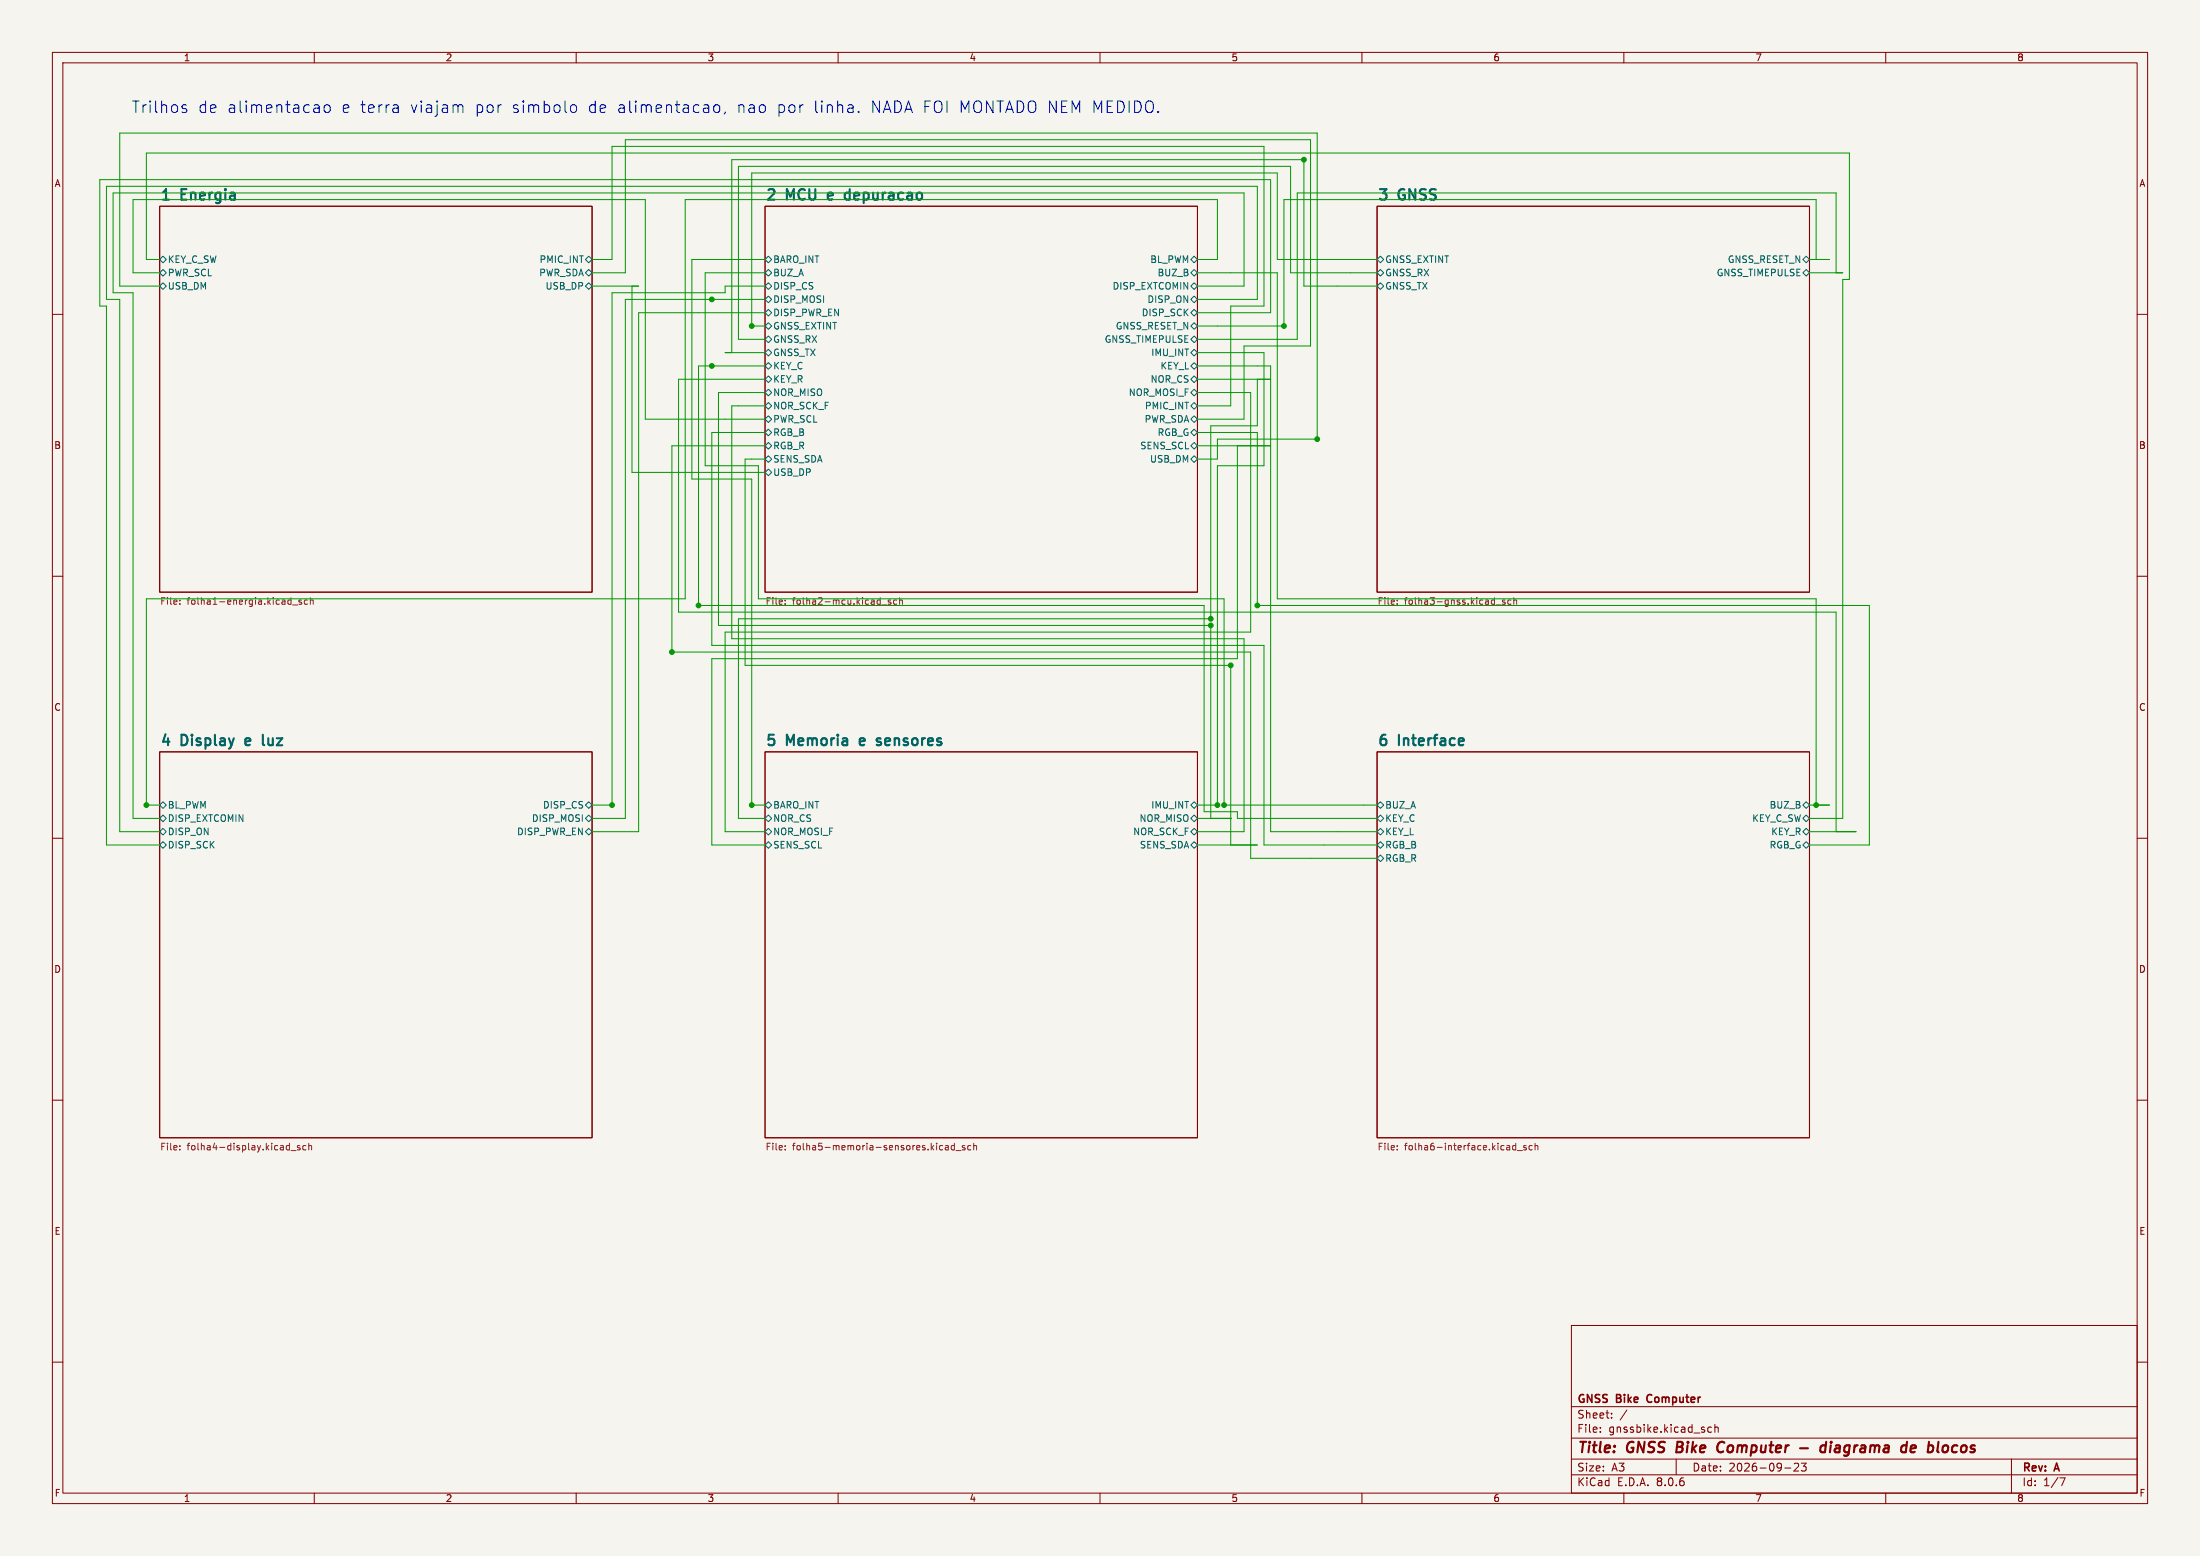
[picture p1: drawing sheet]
(kicad_sch
 (version 20231120)
 (generator "eeschema")
 (generator_version "8.0")
 (paper "A3")
 (title_block
  (title "GNSS Bike Computer - diagrama de blocos")
  (date "2026-09-23")
  (rev "A")
  (company "GNSS Bike Computer"))
 (lib_symbols)
 (sheet
  (at 30.480 39.370)
  (size 82.550 73.660)
  (stroke (width 0.2) (type solid))
  (fill (color 0 0 0 0.0000))
  (property "Sheetname" "1 Energia" (at 30.480 38.370 0) (effects (font (size 2.0 2.0) (bold yes)) (justify left bottom)))
  (property "Sheetfile" "folha1-energia.kicad_sch" (at 30.480 114.030 0) (effects (font (size 1.27 1.27)) (justify left top)))
  (pin "KEY_C_SW" bidirectional (at 30.480 49.530 180) (effects (font (size 1.27 1.27)) (justify left)))
  (pin "PMIC_INT" bidirectional (at 113.030 49.530 0) (effects (font (size 1.27 1.27)) (justify right)))
  (pin "PWR_SCL" bidirectional (at 30.480 52.070 180) (effects (font (size 1.27 1.27)) (justify left)))
  (pin "PWR_SDA" bidirectional (at 113.030 52.070 0) (effects (font (size 1.27 1.27)) (justify right)))
  (pin "USB_DM" bidirectional (at 30.480 54.610 180) (effects (font (size 1.27 1.27)) (justify left)))
  (pin "USB_DP" bidirectional (at 113.030 54.610 0) (effects (font (size 1.27 1.27)) (justify right))))
 (sheet
  (at 146.050 39.370)
  (size 82.550 73.660)
  (stroke (width 0.2) (type solid))
  (fill (color 0 0 0 0.0000))
  (property "Sheetname" "2 MCU e depuracao" (at 146.050 38.370 0) (effects (font (size 2.0 2.0) (bold yes)) (justify left bottom)))
  (property "Sheetfile" "folha2-mcu.kicad_sch" (at 146.050 114.030 0) (effects (font (size 1.27 1.27)) (justify left top)))
  (pin "BARO_INT" bidirectional (at 146.050 49.530 180) (effects (font (size 1.27 1.27)) (justify left)))
  (pin "BL_PWM" bidirectional (at 228.600 49.530 0) (effects (font (size 1.27 1.27)) (justify right)))
  (pin "BUZ_A" bidirectional (at 146.050 52.070 180) (effects (font (size 1.27 1.27)) (justify left)))
  (pin "BUZ_B" bidirectional (at 228.600 52.070 0) (effects (font (size 1.27 1.27)) (justify right)))
  (pin "DISP_CS" bidirectional (at 146.050 54.610 180) (effects (font (size 1.27 1.27)) (justify left)))
  (pin "DISP_EXTCOMIN" bidirectional (at 228.600 54.610 0) (effects (font (size 1.27 1.27)) (justify right)))
  (pin "DISP_MOSI" bidirectional (at 146.050 57.150 180) (effects (font (size 1.27 1.27)) (justify left)))
  (pin "DISP_ON" bidirectional (at 228.600 57.150 0) (effects (font (size 1.27 1.27)) (justify right)))
  (pin "DISP_PWR_EN" bidirectional (at 146.050 59.690 180) (effects (font (size 1.27 1.27)) (justify left)))
  (pin "DISP_SCK" bidirectional (at 228.600 59.690 0) (effects (font (size 1.27 1.27)) (justify right)))
  (pin "GNSS_EXTINT" bidirectional (at 146.050 62.230 180) (effects (font (size 1.27 1.27)) (justify left)))
  (pin "GNSS_RESET_N" bidirectional (at 228.600 62.230 0) (effects (font (size 1.27 1.27)) (justify right)))
  (pin "GNSS_RX" bidirectional (at 146.050 64.770 180) (effects (font (size 1.27 1.27)) (justify left)))
  (pin "GNSS_TIMEPULSE" bidirectional (at 228.600 64.770 0) (effects (font (size 1.27 1.27)) (justify right)))
  (pin "GNSS_TX" bidirectional (at 146.050 67.310 180) (effects (font (size 1.27 1.27)) (justify left)))
  (pin "IMU_INT" bidirectional (at 228.600 67.310 0) (effects (font (size 1.27 1.27)) (justify right)))
  (pin "KEY_C" bidirectional (at 146.050 69.850 180) (effects (font (size 1.27 1.27)) (justify left)))
  (pin "KEY_L" bidirectional (at 228.600 69.850 0) (effects (font (size 1.27 1.27)) (justify right)))
  (pin "KEY_R" bidirectional (at 146.050 72.390 180) (effects (font (size 1.27 1.27)) (justify left)))
  (pin "NOR_CS" bidirectional (at 228.600 72.390 0) (effects (font (size 1.27 1.27)) (justify right)))
  (pin "NOR_MISO" bidirectional (at 146.050 74.930 180) (effects (font (size 1.27 1.27)) (justify left)))
  (pin "NOR_MOSI_F" bidirectional (at 228.600 74.930 0) (effects (font (size 1.27 1.27)) (justify right)))
  (pin "NOR_SCK_F" bidirectional (at 146.050 77.470 180) (effects (font (size 1.27 1.27)) (justify left)))
  (pin "PMIC_INT" bidirectional (at 228.600 77.470 0) (effects (font (size 1.27 1.27)) (justify right)))
  (pin "PWR_SCL" bidirectional (at 146.050 80.010 180) (effects (font (size 1.27 1.27)) (justify left)))
  (pin "PWR_SDA" bidirectional (at 228.600 80.010 0) (effects (font (size 1.27 1.27)) (justify right)))
  (pin "RGB_B" bidirectional (at 146.050 82.550 180) (effects (font (size 1.27 1.27)) (justify left)))
  (pin "RGB_G" bidirectional (at 228.600 82.550 0) (effects (font (size 1.27 1.27)) (justify right)))
  (pin "RGB_R" bidirectional (at 146.050 85.090 180) (effects (font (size 1.27 1.27)) (justify left)))
  (pin "SENS_SCL" bidirectional (at 228.600 85.090 0) (effects (font (size 1.27 1.27)) (justify right)))
  (pin "SENS_SDA" bidirectional (at 146.050 87.630 180) (effects (font (size 1.27 1.27)) (justify left)))
  (pin "USB_DM" bidirectional (at 228.600 87.630 0) (effects (font (size 1.27 1.27)) (justify right)))
  (pin "USB_DP" bidirectional (at 146.050 90.170 180) (effects (font (size 1.27 1.27)) (justify left))))
 (sheet
  (at 262.890 39.370)
  (size 82.550 73.660)
  (stroke (width 0.2) (type solid))
  (fill (color 0 0 0 0.0000))
  (property "Sheetname" "3 GNSS" (at 262.890 38.370 0) (effects (font (size 2.0 2.0) (bold yes)) (justify left bottom)))
  (property "Sheetfile" "folha3-gnss.kicad_sch" (at 262.890 114.030 0) (effects (font (size 1.27 1.27)) (justify left top)))
  (pin "GNSS_EXTINT" bidirectional (at 262.890 49.530 180) (effects (font (size 1.27 1.27)) (justify left)))
  (pin "GNSS_RESET_N" bidirectional (at 345.440 49.530 0) (effects (font (size 1.27 1.27)) (justify right)))
  (pin "GNSS_RX" bidirectional (at 262.890 52.070 180) (effects (font (size 1.27 1.27)) (justify left)))
  (pin "GNSS_TIMEPULSE" bidirectional (at 345.440 52.070 0) (effects (font (size 1.27 1.27)) (justify right)))
  (pin "GNSS_TX" bidirectional (at 262.890 54.610 180) (effects (font (size 1.27 1.27)) (justify left))))
 (sheet
  (at 30.480 143.510)
  (size 82.550 73.660)
  (stroke (width 0.2) (type solid))
  (fill (color 0 0 0 0.0000))
  (property "Sheetname" "4 Display e luz" (at 30.480 142.510 0) (effects (font (size 2.0 2.0) (bold yes)) (justify left bottom)))
  (property "Sheetfile" "folha4-display.kicad_sch" (at 30.480 218.170 0) (effects (font (size 1.27 1.27)) (justify left top)))
  (pin "BL_PWM" bidirectional (at 30.480 153.670 180) (effects (font (size 1.27 1.27)) (justify left)))
  (pin "DISP_CS" bidirectional (at 113.030 153.670 0) (effects (font (size 1.27 1.27)) (justify right)))
  (pin "DISP_EXTCOMIN" bidirectional (at 30.480 156.210 180) (effects (font (size 1.27 1.27)) (justify left)))
  (pin "DISP_MOSI" bidirectional (at 113.030 156.210 0) (effects (font (size 1.27 1.27)) (justify right)))
  (pin "DISP_ON" bidirectional (at 30.480 158.750 180) (effects (font (size 1.27 1.27)) (justify left)))
  (pin "DISP_PWR_EN" bidirectional (at 113.030 158.750 0) (effects (font (size 1.27 1.27)) (justify right)))
  (pin "DISP_SCK" bidirectional (at 30.480 161.290 180) (effects (font (size 1.27 1.27)) (justify left))))
 (sheet
  (at 146.050 143.510)
  (size 82.550 73.660)
  (stroke (width 0.2) (type solid))
  (fill (color 0 0 0 0.0000))
  (property "Sheetname" "5 Memoria e sensores" (at 146.050 142.510 0) (effects (font (size 2.0 2.0) (bold yes)) (justify left bottom)))
  (property "Sheetfile" "folha5-memoria-sensores.kicad_sch" (at 146.050 218.170 0) (effects (font (size 1.27 1.27)) (justify left top)))
  (pin "BARO_INT" bidirectional (at 146.050 153.670 180) (effects (font (size 1.27 1.27)) (justify left)))
  (pin "IMU_INT" bidirectional (at 228.600 153.670 0) (effects (font (size 1.27 1.27)) (justify right)))
  (pin "NOR_CS" bidirectional (at 146.050 156.210 180) (effects (font (size 1.27 1.27)) (justify left)))
  (pin "NOR_MISO" bidirectional (at 228.600 156.210 0) (effects (font (size 1.27 1.27)) (justify right)))
  (pin "NOR_MOSI_F" bidirectional (at 146.050 158.750 180) (effects (font (size 1.27 1.27)) (justify left)))
  (pin "NOR_SCK_F" bidirectional (at 228.600 158.750 0) (effects (font (size 1.27 1.27)) (justify right)))
  (pin "SENS_SCL" bidirectional (at 146.050 161.290 180) (effects (font (size 1.27 1.27)) (justify left)))
  (pin "SENS_SDA" bidirectional (at 228.600 161.290 0) (effects (font (size 1.27 1.27)) (justify right))))
 (sheet
  (at 262.890 143.510)
  (size 82.550 73.660)
  (stroke (width 0.2) (type solid))
  (fill (color 0 0 0 0.0000))
  (property "Sheetname" "6 Interface" (at 262.890 142.510 0) (effects (font (size 2.0 2.0) (bold yes)) (justify left bottom)))
  (property "Sheetfile" "folha6-interface.kicad_sch" (at 262.890 218.170 0) (effects (font (size 1.27 1.27)) (justify left top)))
  (pin "BUZ_A" bidirectional (at 262.890 153.670 180) (effects (font (size 1.27 1.27)) (justify left)))
  (pin "BUZ_B" bidirectional (at 345.440 153.670 0) (effects (font (size 1.27 1.27)) (justify right)))
  (pin "KEY_C" bidirectional (at 262.890 156.210 180) (effects (font (size 1.27 1.27)) (justify left)))
  (pin "KEY_C_SW" bidirectional (at 345.440 156.210 0) (effects (font (size 1.27 1.27)) (justify right)))
  (pin "KEY_L" bidirectional (at 262.890 158.750 180) (effects (font (size 1.27 1.27)) (justify left)))
  (pin "KEY_R" bidirectional (at 345.440 158.750 0) (effects (font (size 1.27 1.27)) (justify right)))
  (pin "RGB_B" bidirectional (at 262.890 161.290 180) (effects (font (size 1.27 1.27)) (justify left)))
  (pin "RGB_G" bidirectional (at 345.440 161.290 0) (effects (font (size 1.27 1.27)) (justify right)))
  (pin "RGB_R" bidirectional (at 262.890 163.830 180) (effects (font (size 1.27 1.27)) (justify left))))
 (wire
  (pts (xy 30.480 49.530) (xy 27.940 49.530))
  (stroke (width 0) (type default)))
 (wire
  (pts (xy 113.030 49.530) (xy 116.840 49.530))
  (stroke (width 0) (type default)))
 (wire
  (pts (xy 30.480 52.070) (xy 25.400 52.070))
  (stroke (width 0) (type default)))
 (wire
  (pts (xy 113.030 52.070) (xy 119.380 52.070))
  (stroke (width 0) (type default)))
 (wire
  (pts (xy 30.480 54.610) (xy 22.860 54.610))
  (stroke (width 0) (type default)))
 (wire
  (pts (xy 113.030 54.610) (xy 121.920 54.610))
  (stroke (width 0) (type default)))
 (wire
  (pts (xy 146.050 49.530) (xy 143.510 49.530))
  (stroke (width 0) (type default)))
 (wire
  (pts (xy 228.600 49.530) (xy 232.410 49.530))
  (stroke (width 0) (type default)))
 (wire
  (pts (xy 146.050 52.070) (xy 140.970 52.070))
  (stroke (width 0) (type default)))
 (wire
  (pts (xy 228.600 52.070) (xy 234.950 52.070))
  (stroke (width 0) (type default)))
 (wire
  (pts (xy 146.050 54.610) (xy 138.430 54.610))
  (stroke (width 0) (type default)))
 (wire
  (pts (xy 228.600 54.610) (xy 237.490 54.610))
  (stroke (width 0) (type default)))
 (wire
  (pts (xy 146.050 57.150) (xy 135.890 57.150))
  (stroke (width 0) (type default)))
 (wire
  (pts (xy 228.600 57.150) (xy 240.030 57.150))
  (stroke (width 0) (type default)))
 (wire
  (pts (xy 146.050 59.690) (xy 133.350 59.690))
  (stroke (width 0) (type default)))
 (wire
  (pts (xy 228.600 59.690) (xy 242.570 59.690))
  (stroke (width 0) (type default)))
 (wire
  (pts (xy 146.050 62.230) (xy 143.510 62.230))
  (stroke (width 0) (type default)))
 (wire
  (pts (xy 228.600 62.230) (xy 232.410 62.230))
  (stroke (width 0) (type default)))
 (wire
  (pts (xy 146.050 64.770) (xy 140.970 64.770))
  (stroke (width 0) (type default)))
 (wire
  (pts (xy 228.600 64.770) (xy 234.950 64.770))
  (stroke (width 0) (type default)))
 (wire
  (pts (xy 146.050 67.310) (xy 138.430 67.310))
  (stroke (width 0) (type default)))
 (wire
  (pts (xy 228.600 67.310) (xy 237.490 67.310))
  (stroke (width 0) (type default)))
 (wire
  (pts (xy 146.050 69.850) (xy 135.890 69.850))
  (stroke (width 0) (type default)))
 (wire
  (pts (xy 228.600 69.850) (xy 240.030 69.850))
  (stroke (width 0) (type default)))
 (wire
  (pts (xy 146.050 72.390) (xy 133.350 72.390))
  (stroke (width 0) (type default)))
 (wire
  (pts (xy 228.600 72.390) (xy 242.570 72.390))
  (stroke (width 0) (type default)))
 (wire
  (pts (xy 146.050 74.930) (xy 143.510 74.930))
  (stroke (width 0) (type default)))
 (wire
  (pts (xy 228.600 74.930) (xy 232.410 74.930))
  (stroke (width 0) (type default)))
 (wire
  (pts (xy 146.050 77.470) (xy 140.970 77.470))
  (stroke (width 0) (type default)))
 (wire
  (pts (xy 228.600 77.470) (xy 234.950 77.470))
  (stroke (width 0) (type default)))
 (wire
  (pts (xy 146.050 80.010) (xy 138.430 80.010))
  (stroke (width 0) (type default)))
 (wire
  (pts (xy 228.600 80.010) (xy 237.490 80.010))
  (stroke (width 0) (type default)))
 (wire
  (pts (xy 146.050 82.550) (xy 135.890 82.550))
  (stroke (width 0) (type default)))
 (wire
  (pts (xy 228.600 82.550) (xy 240.030 82.550))
  (stroke (width 0) (type default)))
 (wire
  (pts (xy 146.050 85.090) (xy 133.350 85.090))
  (stroke (width 0) (type default)))
 (wire
  (pts (xy 228.600 85.090) (xy 242.570 85.090))
  (stroke (width 0) (type default)))
 (wire
  (pts (xy 146.050 87.630) (xy 143.510 87.630))
  (stroke (width 0) (type default)))
 (wire
  (pts (xy 228.600 87.630) (xy 232.410 87.630))
  (stroke (width 0) (type default)))
 (wire
  (pts (xy 146.050 90.170) (xy 140.970 90.170))
  (stroke (width 0) (type default)))
 (wire
  (pts (xy 262.890 49.530) (xy 260.350 49.530))
  (stroke (width 0) (type default)))
 (wire
  (pts (xy 345.440 49.530) (xy 349.250 49.530))
  (stroke (width 0) (type default)))
 (wire
  (pts (xy 262.890 52.070) (xy 257.810 52.070))
  (stroke (width 0) (type default)))
 (wire
  (pts (xy 345.440 52.070) (xy 351.790 52.070))
  (stroke (width 0) (type default)))
 (wire
  (pts (xy 262.890 54.610) (xy 255.270 54.610))
  (stroke (width 0) (type default)))
 (wire
  (pts (xy 30.480 153.670) (xy 27.940 153.670))
  (stroke (width 0) (type default)))
 (wire
  (pts (xy 113.030 153.670) (xy 116.840 153.670))
  (stroke (width 0) (type default)))
 (wire
  (pts (xy 30.480 156.210) (xy 25.400 156.210))
  (stroke (width 0) (type default)))
 (wire
  (pts (xy 113.030 156.210) (xy 119.380 156.210))
  (stroke (width 0) (type default)))
 (wire
  (pts (xy 30.480 158.750) (xy 22.860 158.750))
  (stroke (width 0) (type default)))
 (wire
  (pts (xy 113.030 158.750) (xy 121.920 158.750))
  (stroke (width 0) (type default)))
 (wire
  (pts (xy 30.480 161.290) (xy 20.320 161.290))
  (stroke (width 0) (type default)))
 (wire
  (pts (xy 146.050 153.670) (xy 143.510 153.670))
  (stroke (width 0) (type default)))
 (wire
  (pts (xy 228.600 153.670) (xy 232.410 153.670))
  (stroke (width 0) (type default)))
 (wire
  (pts (xy 146.050 156.210) (xy 140.970 156.210))
  (stroke (width 0) (type default)))
 (wire
  (pts (xy 228.600 156.210) (xy 234.950 156.210))
  (stroke (width 0) (type default)))
 (wire
  (pts (xy 146.050 158.750) (xy 138.430 158.750))
  (stroke (width 0) (type default)))
 (wire
  (pts (xy 228.600 158.750) (xy 237.490 158.750))
  (stroke (width 0) (type default)))
 (wire
  (pts (xy 146.050 161.290) (xy 135.890 161.290))
  (stroke (width 0) (type default)))
 (wire
  (pts (xy 228.600 161.290) (xy 240.030 161.290))
  (stroke (width 0) (type default)))
 (wire
  (pts (xy 262.890 153.670) (xy 260.350 153.670))
  (stroke (width 0) (type default)))
 (wire
  (pts (xy 345.440 153.670) (xy 349.250 153.670))
  (stroke (width 0) (type default)))
 (wire
  (pts (xy 262.890 156.210) (xy 257.810 156.210))
  (stroke (width 0) (type default)))
 (wire
  (pts (xy 345.440 156.210) (xy 351.790 156.210))
  (stroke (width 0) (type default)))
 (wire
  (pts (xy 262.890 158.750) (xy 255.270 158.750))
  (stroke (width 0) (type default)))
 (wire
  (pts (xy 345.440 158.750) (xy 354.330 158.750))
  (stroke (width 0) (type default)))
 (wire
  (pts (xy 262.890 161.290) (xy 252.730 161.290))
  (stroke (width 0) (type default)))
 (wire
  (pts (xy 345.440 161.290) (xy 356.870 161.290))
  (stroke (width 0) (type default)))
 (wire
  (pts (xy 262.890 163.830) (xy 250.190 163.830))
  (stroke (width 0) (type default)))
 (wire
  (pts (xy 143.510 91.440) (xy 143.510 153.670))
  (stroke (width 0) (type default)))
 (wire
  (pts (xy 143.510 153.670) (xy 143.510 153.670))
  (stroke (width 0) (type default)))
 (wire
  (pts (xy 132.080 91.440) (xy 143.510 91.440))
  (stroke (width 0) (type default)))
 (wire
  (pts (xy 132.080 49.530) (xy 132.080 91.440))
  (stroke (width 0) (type default)))
 (wire
  (pts (xy 132.080 49.530) (xy 143.510 49.530))
  (stroke (width 0) (type default)))
 (wire
  (pts (xy 27.940 114.300) (xy 27.940 153.670))
  (stroke (width 0) (type default)))
 (wire
  (pts (xy 27.940 153.670) (xy 27.940 153.670))
  (stroke (width 0) (type default)))
 (wire
  (pts (xy 27.940 114.300) (xy 130.810 114.300))
  (stroke (width 0) (type default)))
 (wire
  (pts (xy 130.810 38.100) (xy 130.810 114.300))
  (stroke (width 0) (type default)))
 (wire
  (pts (xy 130.810 38.100) (xy 232.410 38.100))
  (stroke (width 0) (type default)))
 (wire
  (pts (xy 232.410 38.100) (xy 232.410 49.530))
  (stroke (width 0) (type default)))
 (wire
  (pts (xy 233.680 153.670) (xy 260.350 153.670))
  (stroke (width 0) (type default)))
 (wire
  (pts (xy 233.680 114.300) (xy 233.680 153.670))
  (stroke (width 0) (type default)))
 (wire
  (pts (xy 233.680 153.670) (xy 233.680 153.670))
  (stroke (width 0) (type default)))
 (wire
  (pts (xy 144.780 114.300) (xy 233.680 114.300))
  (stroke (width 0) (type default)))
 (wire
  (pts (xy 144.780 88.900) (xy 144.780 114.300))
  (stroke (width 0) (type default)))
 (wire
  (pts (xy 134.620 88.900) (xy 144.780 88.900))
  (stroke (width 0) (type default)))
 (wire
  (pts (xy 134.620 52.070) (xy 134.620 88.900))
  (stroke (width 0) (type default)))
 (wire
  (pts (xy 134.620 52.070) (xy 140.970 52.070))
  (stroke (width 0) (type default)))
 (wire
  (pts (xy 346.710 153.670) (xy 349.250 153.670))
  (stroke (width 0) (type default)))
 (wire
  (pts (xy 346.710 114.300) (xy 346.710 153.670))
  (stroke (width 0) (type default)))
 (wire
  (pts (xy 346.710 153.670) (xy 346.710 153.670))
  (stroke (width 0) (type default)))
 (wire
  (pts (xy 243.840 114.300) (xy 346.710 114.300))
  (stroke (width 0) (type default)))
 (wire
  (pts (xy 243.840 52.070) (xy 243.840 114.300))
  (stroke (width 0) (type default)))
 (wire
  (pts (xy 234.950 52.070) (xy 243.840 52.070))
  (stroke (width 0) (type default)))
 (wire
  (pts (xy 116.840 55.880) (xy 116.840 153.670))
  (stroke (width 0) (type default)))
 (wire
  (pts (xy 116.840 153.670) (xy 116.840 153.670))
  (stroke (width 0) (type default)))
 (wire
  (pts (xy 116.840 55.880) (xy 138.430 55.880))
  (stroke (width 0) (type default)))
 (wire
  (pts (xy 138.430 54.610) (xy 138.430 55.880))
  (stroke (width 0) (type default)))
 (wire
  (pts (xy 25.400 55.880) (xy 25.400 156.210))
  (stroke (width 0) (type default)))
 (wire
  (pts (xy 21.590 55.880) (xy 25.400 55.880))
  (stroke (width 0) (type default)))
 (wire
  (pts (xy 21.590 36.830) (xy 21.590 55.880))
  (stroke (width 0) (type default)))
 (wire
  (pts (xy 21.590 36.830) (xy 237.490 36.830))
  (stroke (width 0) (type default)))
 (wire
  (pts (xy 237.490 36.830) (xy 237.490 54.610))
  (stroke (width 0) (type default)))
 (wire
  (pts (xy 119.380 57.150) (xy 119.380 156.210))
  (stroke (width 0) (type default)))
 (wire
  (pts (xy 119.380 57.150) (xy 135.890 57.150))
  (stroke (width 0) (type default)))
 (wire
  (pts (xy 135.890 57.150) (xy 135.890 57.150))
  (stroke (width 0) (type default)))
 (wire
  (pts (xy 22.860 57.150) (xy 22.860 158.750))
  (stroke (width 0) (type default)))
 (wire
  (pts (xy 20.320 57.150) (xy 22.860 57.150))
  (stroke (width 0) (type default)))
 (wire
  (pts (xy 20.320 35.560) (xy 20.320 57.150))
  (stroke (width 0) (type default)))
 (wire
  (pts (xy 20.320 35.560) (xy 240.030 35.560))
  (stroke (width 0) (type default)))
 (wire
  (pts (xy 240.030 35.560) (xy 240.030 57.150))
  (stroke (width 0) (type default)))
 (wire
  (pts (xy 121.920 59.690) (xy 121.920 158.750))
  (stroke (width 0) (type default)))
 (wire
  (pts (xy 121.920 59.690) (xy 133.350 59.690))
  (stroke (width 0) (type default)))
 (wire
  (pts (xy 20.320 58.420) (xy 20.320 161.290))
  (stroke (width 0) (type default)))
 (wire
  (pts (xy 19.050 58.420) (xy 20.320 58.420))
  (stroke (width 0) (type default)))
 (wire
  (pts (xy 19.050 34.290) (xy 19.050 58.420))
  (stroke (width 0) (type default)))
 (wire
  (pts (xy 19.050 34.290) (xy 242.570 34.290))
  (stroke (width 0) (type default)))
 (wire
  (pts (xy 242.570 34.290) (xy 242.570 59.690))
  (stroke (width 0) (type default)))
 (wire
  (pts (xy 243.840 49.530) (xy 260.350 49.530))
  (stroke (width 0) (type default)))
 (wire
  (pts (xy 243.840 33.020) (xy 243.840 49.530))
  (stroke (width 0) (type default)))
 (wire
  (pts (xy 143.510 33.020) (xy 243.840 33.020))
  (stroke (width 0) (type default)))
 (wire
  (pts (xy 143.510 33.020) (xy 143.510 62.230))
  (stroke (width 0) (type default)))
 (wire
  (pts (xy 143.510 62.230) (xy 143.510 62.230))
  (stroke (width 0) (type default)))
 (wire
  (pts (xy 346.710 49.530) (xy 349.250 49.530))
  (stroke (width 0) (type default)))
 (wire
  (pts (xy 346.710 38.100) (xy 346.710 49.530))
  (stroke (width 0) (type default)))
 (wire
  (pts (xy 245.110 38.100) (xy 346.710 38.100))
  (stroke (width 0) (type default)))
 (wire
  (pts (xy 245.110 38.100) (xy 245.110 62.230))
  (stroke (width 0) (type default)))
 (wire
  (pts (xy 245.110 62.230) (xy 245.110 62.230))
  (stroke (width 0) (type default)))
 (wire
  (pts (xy 232.410 62.230) (xy 245.110 62.230))
  (stroke (width 0) (type default)))
 (wire
  (pts (xy 246.380 52.070) (xy 257.810 52.070))
  (stroke (width 0) (type default)))
 (wire
  (pts (xy 246.380 31.750) (xy 246.380 52.070))
  (stroke (width 0) (type default)))
 (wire
  (pts (xy 140.970 31.750) (xy 246.380 31.750))
  (stroke (width 0) (type default)))
 (wire
  (pts (xy 140.970 31.750) (xy 140.970 64.770))
  (stroke (width 0) (type default)))
 (wire
  (pts (xy 350.520 52.070) (xy 351.790 52.070))
  (stroke (width 0) (type default)))
 (wire
  (pts (xy 350.520 36.830) (xy 350.520 52.070))
  (stroke (width 0) (type default)))
 (wire
  (pts (xy 247.650 36.830) (xy 350.520 36.830))
  (stroke (width 0) (type default)))
 (wire
  (pts (xy 247.650 36.830) (xy 247.650 64.770))
  (stroke (width 0) (type default)))
 (wire
  (pts (xy 234.950 64.770) (xy 247.650 64.770))
  (stroke (width 0) (type default)))
 (wire
  (pts (xy 248.920 54.610) (xy 255.270 54.610))
  (stroke (width 0) (type default)))
 (wire
  (pts (xy 248.920 30.480) (xy 248.920 54.610))
  (stroke (width 0) (type default)))
 (wire
  (pts (xy 139.700 30.480) (xy 248.920 30.480))
  (stroke (width 0) (type default)))
 (wire
  (pts (xy 248.920 30.480) (xy 248.920 30.480))
  (stroke (width 0) (type default)))
 (wire
  (pts (xy 139.700 30.480) (xy 139.700 67.310))
  (stroke (width 0) (type default)))
 (wire
  (pts (xy 138.430 67.310) (xy 139.700 67.310))
  (stroke (width 0) (type default)))
 (wire
  (pts (xy 232.410 88.900) (xy 232.410 153.670))
  (stroke (width 0) (type default)))
 (wire
  (pts (xy 232.410 153.670) (xy 232.410 153.670))
  (stroke (width 0) (type default)))
 (wire
  (pts (xy 232.410 88.900) (xy 241.300 88.900))
  (stroke (width 0) (type default)))
 (wire
  (pts (xy 241.300 67.310) (xy 241.300 88.900))
  (stroke (width 0) (type default)))
 (wire
  (pts (xy 237.490 67.310) (xy 241.300 67.310))
  (stroke (width 0) (type default)))
 (wire
  (pts (xy 236.220 156.210) (xy 257.810 156.210))
  (stroke (width 0) (type default)))
 (wire
  (pts (xy 236.220 154.940) (xy 236.220 156.210))
  (stroke (width 0) (type default)))
 (wire
  (pts (xy 229.870 154.940) (xy 236.220 154.940))
  (stroke (width 0) (type default)))
 (wire
  (pts (xy 229.870 115.570) (xy 229.870 154.940))
  (stroke (width 0) (type default)))
 (wire
  (pts (xy 133.350 115.570) (xy 229.870 115.570))
  (stroke (width 0) (type default)))
 (wire
  (pts (xy 133.350 69.850) (xy 133.350 115.570))
  (stroke (width 0) (type default)))
 (wire
  (pts (xy 133.350 115.570) (xy 133.350 115.570))
  (stroke (width 0) (type default)))
 (wire
  (pts (xy 133.350 69.850) (xy 135.890 69.850))
  (stroke (width 0) (type default)))
 (wire
  (pts (xy 135.890 69.850) (xy 135.890 69.850))
  (stroke (width 0) (type default)))
 (wire
  (pts (xy 351.790 53.340) (xy 351.790 156.210))
  (stroke (width 0) (type default)))
 (wire
  (pts (xy 351.790 53.340) (xy 353.060 53.340))
  (stroke (width 0) (type default)))
 (wire
  (pts (xy 353.060 29.210) (xy 353.060 53.340))
  (stroke (width 0) (type default)))
 (wire
  (pts (xy 27.940 29.210) (xy 353.060 29.210))
  (stroke (width 0) (type default)))
 (wire
  (pts (xy 27.940 29.210) (xy 27.940 49.530))
  (stroke (width 0) (type default)))
 (wire
  (pts (xy 242.570 158.750) (xy 255.270 158.750))
  (stroke (width 0) (type default)))
 (wire
  (pts (xy 242.570 69.850) (xy 242.570 158.750))
  (stroke (width 0) (type default)))
 (wire
  (pts (xy 240.030 69.850) (xy 242.570 69.850))
  (stroke (width 0) (type default)))
 (wire
  (pts (xy 350.520 158.750) (xy 354.330 158.750))
  (stroke (width 0) (type default)))
 (wire
  (pts (xy 350.520 116.840) (xy 350.520 158.750))
  (stroke (width 0) (type default)))
 (wire
  (pts (xy 129.540 116.840) (xy 350.520 116.840))
  (stroke (width 0) (type default)))
 (wire
  (pts (xy 129.540 72.390) (xy 129.540 116.840))
  (stroke (width 0) (type default)))
 (wire
  (pts (xy 129.540 72.390) (xy 133.350 72.390))
  (stroke (width 0) (type default)))
 (wire
  (pts (xy 140.970 118.110) (xy 140.970 156.210))
  (stroke (width 0) (type default)))
 (wire
  (pts (xy 140.970 118.110) (xy 231.140 118.110))
  (stroke (width 0) (type default)))
 (wire
  (pts (xy 231.140 118.110) (xy 231.140 118.110))
  (stroke (width 0) (type default)))
 (wire
  (pts (xy 231.140 81.280) (xy 231.140 118.110))
  (stroke (width 0) (type default)))
 (wire
  (pts (xy 231.140 81.280) (xy 240.030 81.280))
  (stroke (width 0) (type default)))
 (wire
  (pts (xy 240.030 72.390) (xy 240.030 81.280))
  (stroke (width 0) (type default)))
 (wire
  (pts (xy 240.030 72.390) (xy 242.570 72.390))
  (stroke (width 0) (type default)))
 (wire
  (pts (xy 231.140 156.210) (xy 234.950 156.210))
  (stroke (width 0) (type default)))
 (wire
  (pts (xy 234.950 156.210) (xy 234.950 156.210))
  (stroke (width 0) (type default)))
 (wire
  (pts (xy 231.140 119.380) (xy 231.140 156.210))
  (stroke (width 0) (type default)))
 (wire
  (pts (xy 137.160 119.380) (xy 231.140 119.380))
  (stroke (width 0) (type default)))
 (wire
  (pts (xy 231.140 119.380) (xy 231.140 119.380))
  (stroke (width 0) (type default)))
 (wire
  (pts (xy 137.160 74.930) (xy 137.160 119.380))
  (stroke (width 0) (type default)))
 (wire
  (pts (xy 137.160 74.930) (xy 143.510 74.930))
  (stroke (width 0) (type default)))
 (wire
  (pts (xy 138.430 120.650) (xy 138.430 158.750))
  (stroke (width 0) (type default)))
 (wire
  (pts (xy 138.430 120.650) (xy 238.760 120.650))
  (stroke (width 0) (type default)))
 (wire
  (pts (xy 238.760 74.930) (xy 238.760 120.650))
  (stroke (width 0) (type default)))
 (wire
  (pts (xy 232.410 74.930) (xy 238.760 74.930))
  (stroke (width 0) (type default)))
 (wire
  (pts (xy 237.490 121.920) (xy 237.490 158.750))
  (stroke (width 0) (type default)))
 (wire
  (pts (xy 139.700 121.920) (xy 237.490 121.920))
  (stroke (width 0) (type default)))
 (wire
  (pts (xy 139.700 77.470) (xy 139.700 121.920))
  (stroke (width 0) (type default)))
 (wire
  (pts (xy 139.700 77.470) (xy 140.970 77.470))
  (stroke (width 0) (type default)))
 (wire
  (pts (xy 234.950 58.420) (xy 234.950 77.470))
  (stroke (width 0) (type default)))
 (wire
  (pts (xy 234.950 58.420) (xy 241.300 58.420))
  (stroke (width 0) (type default)))
 (wire
  (pts (xy 241.300 27.940) (xy 241.300 58.420))
  (stroke (width 0) (type default)))
 (wire
  (pts (xy 116.840 27.940) (xy 241.300 27.940))
  (stroke (width 0) (type default)))
 (wire
  (pts (xy 116.840 27.940) (xy 116.840 49.530))
  (stroke (width 0) (type default)))
 (wire
  (pts (xy 123.190 80.010) (xy 138.430 80.010))
  (stroke (width 0) (type default)))
 (wire
  (pts (xy 123.190 38.100) (xy 123.190 80.010))
  (stroke (width 0) (type default)))
 (wire
  (pts (xy 25.400 38.100) (xy 123.190 38.100))
  (stroke (width 0) (type default)))
 (wire
  (pts (xy 25.400 38.100) (xy 25.400 52.070))
  (stroke (width 0) (type default)))
 (wire
  (pts (xy 237.490 66.040) (xy 237.490 80.010))
  (stroke (width 0) (type default)))
 (wire
  (pts (xy 237.490 66.040) (xy 250.190 66.040))
  (stroke (width 0) (type default)))
 (wire
  (pts (xy 250.190 26.670) (xy 250.190 66.040))
  (stroke (width 0) (type default)))
 (wire
  (pts (xy 119.380 26.670) (xy 250.190 26.670))
  (stroke (width 0) (type default)))
 (wire
  (pts (xy 119.380 26.670) (xy 119.380 52.070))
  (stroke (width 0) (type default)))
 (wire
  (pts (xy 241.300 161.290) (xy 252.730 161.290))
  (stroke (width 0) (type default)))
 (wire
  (pts (xy 241.300 123.190) (xy 241.300 161.290))
  (stroke (width 0) (type default)))
 (wire
  (pts (xy 135.890 123.190) (xy 241.300 123.190))
  (stroke (width 0) (type default)))
 (wire
  (pts (xy 135.890 82.550) (xy 135.890 123.190))
  (stroke (width 0) (type default)))
 (wire
  (pts (xy 356.870 115.570) (xy 356.870 161.290))
  (stroke (width 0) (type default)))
 (wire
  (pts (xy 240.030 115.570) (xy 356.870 115.570))
  (stroke (width 0) (type default)))
 (wire
  (pts (xy 240.030 82.550) (xy 240.030 115.570))
  (stroke (width 0) (type default)))
 (wire
  (pts (xy 240.030 115.570) (xy 240.030 115.570))
  (stroke (width 0) (type default)))
 (wire
  (pts (xy 238.760 163.830) (xy 250.190 163.830))
  (stroke (width 0) (type default)))
 (wire
  (pts (xy 238.760 124.460) (xy 238.760 163.830))
  (stroke (width 0) (type default)))
 (wire
  (pts (xy 128.270 124.460) (xy 238.760 124.460))
  (stroke (width 0) (type default)))
 (wire
  (pts (xy 128.270 85.090) (xy 128.270 124.460))
  (stroke (width 0) (type default)))
 (wire
  (pts (xy 128.270 124.460) (xy 128.270 124.460))
  (stroke (width 0) (type default)))
 (wire
  (pts (xy 128.270 85.090) (xy 133.350 85.090))
  (stroke (width 0) (type default)))
 (wire
  (pts (xy 135.890 125.730) (xy 135.890 161.290))
  (stroke (width 0) (type default)))
 (wire
  (pts (xy 135.890 125.730) (xy 236.220 125.730))
  (stroke (width 0) (type default)))
 (wire
  (pts (xy 236.220 85.090) (xy 236.220 125.730))
  (stroke (width 0) (type default)))
 (wire
  (pts (xy 236.220 85.090) (xy 242.570 85.090))
  (stroke (width 0) (type default)))
 (wire
  (pts (xy 234.950 161.290) (xy 240.030 161.290))
  (stroke (width 0) (type default)))
 (wire
  (pts (xy 234.950 127.000) (xy 234.950 161.290))
  (stroke (width 0) (type default)))
 (wire
  (pts (xy 142.240 127.000) (xy 234.950 127.000))
  (stroke (width 0) (type default)))
 (wire
  (pts (xy 234.950 127.000) (xy 234.950 127.000))
  (stroke (width 0) (type default)))
 (wire
  (pts (xy 142.240 87.630) (xy 142.240 127.000))
  (stroke (width 0) (type default)))
 (wire
  (pts (xy 142.240 87.630) (xy 143.510 87.630))
  (stroke (width 0) (type default)))
 (wire
  (pts (xy 232.410 83.820) (xy 232.410 87.630))
  (stroke (width 0) (type default)))
 (wire
  (pts (xy 232.410 83.820) (xy 251.460 83.820))
  (stroke (width 0) (type default)))
 (wire
  (pts (xy 251.460 25.400) (xy 251.460 83.820))
  (stroke (width 0) (type default)))
 (wire
  (pts (xy 251.460 83.820) (xy 251.460 83.820))
  (stroke (width 0) (type default)))
 (wire
  (pts (xy 22.860 25.400) (xy 251.460 25.400))
  (stroke (width 0) (type default)))
 (wire
  (pts (xy 22.860 25.400) (xy 22.860 54.610))
  (stroke (width 0) (type default)))
 (wire
  (pts (xy 120.650 90.170) (xy 140.970 90.170))
  (stroke (width 0) (type default)))
 (wire
  (pts (xy 120.650 54.610) (xy 120.650 90.170))
  (stroke (width 0) (type default)))
 (wire
  (pts (xy 120.650 54.610) (xy 121.920 54.610))
  (stroke (width 0) (type default)))
 (junction
  (at 143.510 153.670)
  (diameter 0)
  (color 0 0 0 0))
 (junction
  (at 27.940 153.670)
  (diameter 0)
  (color 0 0 0 0))
 (junction
  (at 233.680 153.670)
  (diameter 0)
  (color 0 0 0 0))
 (junction
  (at 346.710 153.670)
  (diameter 0)
  (color 0 0 0 0))
 (junction
  (at 116.840 153.670)
  (diameter 0)
  (color 0 0 0 0))
 (junction
  (at 135.890 57.150)
  (diameter 0)
  (color 0 0 0 0))
 (junction
  (at 143.510 62.230)
  (diameter 0)
  (color 0 0 0 0))
 (junction
  (at 245.110 62.230)
  (diameter 0)
  (color 0 0 0 0))
 (junction
  (at 248.920 30.480)
  (diameter 0)
  (color 0 0 0 0))
 (junction
  (at 232.410 153.670)
  (diameter 0)
  (color 0 0 0 0))
 (junction
  (at 133.350 115.570)
  (diameter 0)
  (color 0 0 0 0))
 (junction
  (at 135.890 69.850)
  (diameter 0)
  (color 0 0 0 0))
 (junction
  (at 231.140 118.110)
  (diameter 0)
  (color 0 0 0 0))
 (junction
  (at 231.140 119.380)
  (diameter 0)
  (color 0 0 0 0))
 (junction
  (at 240.030 115.570)
  (diameter 0)
  (color 0 0 0 0))
 (junction
  (at 128.270 124.460)
  (diameter 0)
  (color 0 0 0 0))
 (junction
  (at 234.950 127.000)
  (diameter 0)
  (color 0 0 0 0))
 (junction
  (at 251.460 83.820)
  (diameter 0)
  (color 0 0 0 0))
 (text "Trilhos de alimentacao e terra viajam por simbolo de alimentacao, nao por linha. NADA FOI MONTADO NEM MEDIDO."
  (exclude_from_sim no)
  (at 25.000 22.000 0)
  (effects (font (size 2.2 2.2)) (justify left bottom)))
 (sheet_instances
  (path ""
   (page "1"))
  (path ""
   (page "2"))
  (path ""
   (page "3"))
  (path ""
   (page "4"))
  (path ""
   (page "5"))
  (path ""
   (page "6"))
  (path ""
   (page "7"))))
